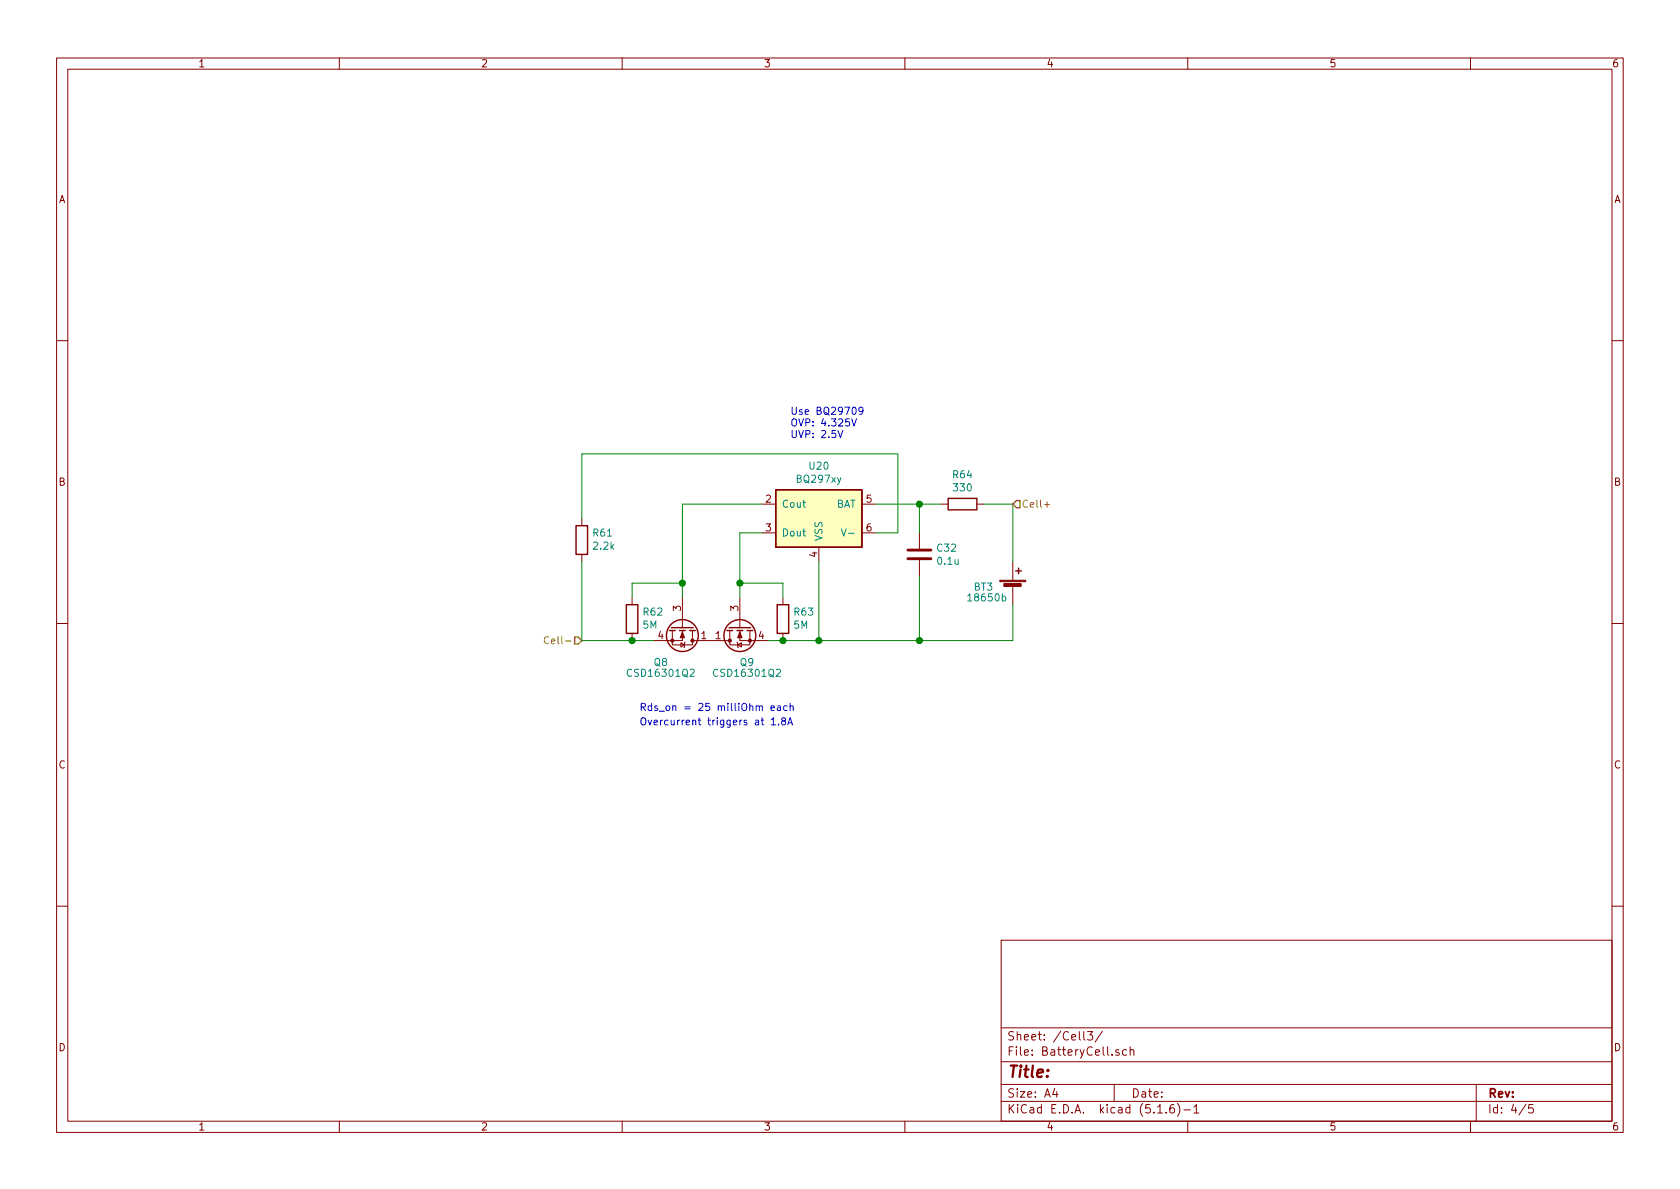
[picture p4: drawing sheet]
<svg xmlns="http://www.w3.org/2000/svg" width="297mm" height="210mm" viewBox="0 0 297 210" stroke-linecap="round" stroke-linejoin="round" font-family="sans-serif">
<g fill="none" stroke="#840000" stroke-width=".18">
<path d="M10 10.3h277v189.9h-277zM12 12.2h273v186.1h-273zM60 10.3v1.9M110 10.3v1.9M160 10.3v1.9M210 10.3v1.9M260 10.3v1.9M10 60.2h2M285 60.2h2M102.9 91.7v1.3M102.9 98v1.3M134.6 89.1h2.6"/>
<path d="M134.6 94.2h2.6M144.8 96.8v2.5M152.4 89.1h2.5M152.4 94.2h2.5M162.6 94.2v2.8M162.6 99.1v2.7M166.4 89.1h1.2M172.7 89.1h1.3M179.1 99.3v3.3M10 110.3h2M111.8 105.7v1.2M111.8 112v1.3"/>
<path d="M118.9 111.5v2.5h3.5v-.7M120.4 113.7l.6 .3-.6 .4zM120.6 111.5v1.8h-5M120.6 105.7v5.3M121.2 113.5l-.2 .2v.7l-.1 .1M122.4 113.3h6.6M122.4 111.5v1.8M129 111.5v1.8M130.3 113.5l.1 .2v.7l.2 .1M130.4 114l.7-.3v.7zM130.8 105.7v5.3M130.8 111.5v1.8h5.1"/>
<path d="M132.6 111.5v2.5h-3.6v-.7M138.4 105.7v1.2M138.4 112v1.3M179.1 103.6v3.3M285 110.3h2M10 160.2h2M177 166.3h108v32h-108zM285 160.2h2M60 198.3v1.9M110 198.3v1.9M160 198.3v1.9M177 194.8h108"/>
<path d="M177 191.8h108M177 187.8h108M177 181.8h108M186.5 192.5l-.4 1h1M186.8 193v1M191.6 182.4v1.3l.2 .2M192.3 182.4h.9l-.5 .6 .4 .1v.7l-.2 .1-.6-.1M194.9 182.3l-1.3 2M197 191.8v3M197.8 185.7a.37 .37 0 0 0-.5 .1v.2l.5 .2 .1 .1-.2 .3-.4-.1M199.2 185.7l-.4-.1-.3 .3 .1 .6 .2 .1 .4-.1M199.8 185.7h.1a.37 .37 0 0 1 .6 .1v.8"/>
<path d="M199.8 185.1v1.5M204.7 196.8h.8M206.2 196.7v.1M207.5 195.3a.59 .59 0 0 0-.7 .7v.5l.2 .2 .4 .1 .2-.1 .1-.5-.2-.2-.4-.1-.3 .3M208.2 195.1a1.71 1.71 0 0 1 0 2.3M209.3 196.3h1.2M210 198.3v1.9M211.1 195.8l.4-.5v1.5M211.1 196.8h.9M260 198.3v1.9M261 191.8v6.5M269.8 195.2l-1.2 2"/>
<path d="M271 195.3h-.7v.7l.2-.1 .5 .1 .1 .2-.1 .5-.2 .1-.5-.1"/>
</g>
<path d="M137.2 86.6h15.2v10.2h-15.2z" fill="#ffffc2" stroke="#ffffc2" stroke-width=".18"/>
<g fill="none" stroke="#840000" stroke-width=".25">
<path d="M101.9 93h2v5h-2zM137.2 86.6h15.2v10.2h-15.2zM167.6 88.1h5.1v2.1h-5.1zM110.7 106.9h2.1v5.1h-2.1zM118.4 111.5h1M118.7 111h3.9M120.1 111.5h1.1M121.9 111.5h1M128.5 111.5h1M128.9 111h3.8M130.3 111.5h1M132.1 111.5h1"/>
<path d="M137.4 106.9h2v5.1h-2zM179.6 101h1M180.1 100.5v1"/>
<circle cx="120.6" cy="112.4" r="2.82"/>
<circle cx="130.8" cy="112.4" r="2.82"/>
</g>
<path d="M148.8 93.5l.4 1.3 .4-1.3M150 94.3h1" fill="none" stroke="#008484" stroke-width=".18"/>
<g fill="#840000" stroke="#840000" stroke-width=".18">
<path d="M176.8 102.6h4.6v.3h-4.6z"/>
<path d="M177.5 103.2h3v.5h-3z"/>
<path d="M130.8 111.8l.4 1h-.8z"/>
<path d="M120.6 111.8l.4 1h-.7z"/>
<circle cx="132.6" cy="113.3" r=".28"/>
<circle cx="129" cy="113.3" r=".28"/>
<circle cx="118.9" cy="113.3" r=".28"/>
<circle cx="122.4" cy="113.3" r=".28"/>
</g>
<path d="M160.5 98.8h4.1M160.5 97.3h4.1" fill="none" stroke="#840000" stroke-width=".51"/>
<path d="M102.9 99.3v14h12.7M102.9 91.7v-11.4h55.8v13.9h-3.8M134.6 94.2h-3.8v11.5M134.6 89.1h-14v16.6M144.8 99.3v14M154.9 89.1h11.5M162.6 89.1v5.1M174 89.1h5.1v10.2M120.6 103.1h-8.8v2.6M130.8 103.1h7.6v2.6M162.6 101.8v11.5M179.1 106.9v6.4h-43.2" fill="none" stroke="#008400" stroke-width=".18"/>
<path d="M184.7 89.2h.9M97 112.7a.6 .6 0 0 0-.8 .4 .6 .6 0 0 0 .6 .7l.2-.1" fill="none" stroke="#848400" stroke-width=".18"/>
<path d="M179.7 88.5h.6v1.3h-.6l-.6-.7zM101.6 112.6h.6l.7 .7-.7 .6h-.6z" fill="none" stroke="#848400" stroke-width=".25"/>
<g fill="none" stroke="#0000c2" stroke-width=".18">
<path d="M148.2 76.1l.4 1.3 .4-1.3M150.6 74.1l.4 1.2 .4-1.2M150.8 72.1l.2-.1a.67 .67 0 0 1 .4 .6 .67 .67 0 0 1-.4 .7 .83 .83 0 0 1-.2-1.2zM152.6 72.6l-.3 .2-.3-.1-.1-.1v-.5l.2-.1h.2l.3 .3a.97 .97 0 0 1-.3 .9l-.3 .1M136.3 125.2l.6-.1v-.2l-.4-.1-.2 .2 .1 .6h.5M136.4 127.3l.3-.4v1.3M136.4 128.2h.7M137.5 124.9h.4l.1 .7M137.6 128.1v.1M138 125.1l-.4 .1-.2 .1 .1 .3h.5M138.4 127.5l-.1-.2v-.3l.4-.1 .2 .1v.3l-.6 .2-.1 .2v.3l.2 .2h.3l.2-.2v-.4l-.2-.1M139.2 124.9l-.4-.1-.2 .2 .1 .6h.5"/>
<path d="M139.3 128.2l.4-1.3 .4 1.3M139.4 127.8h.6M139.7 124.9l.2-.1 .3 .1 .1 .7M139.7 124.4v1.2"/>
</g>
<g fill="#008400" stroke="#008400" stroke-width=".25">
<circle cx="130.8" cy="103.1" r=".51"/>
<circle cx="162.6" cy="89.1" r=".51"/>
<circle cx="138.4" cy="113.3" r=".51"/>
<circle cx="111.8" cy="113.3" r=".51"/>
<circle cx="120.7" cy="103.1" r=".51"/>
<circle cx="144.8" cy="113.3" r=".51"/>
<circle cx="162.6" cy="113.3" r=".51"/>
</g>
<text font-size="2.8" fill="#840000" x="178" y="190.5">Title:</text>
<g font-size="2.1" fill="#840000">
<text x="178" y="184">Sheet: /Cell3/</text>
<text x="178" y="186.7">File: BatteryCell.sch</text>
<text x="178" y="196.9">KiCad E.D.A. kicad (5.1.6)-1</text>
<text x="178" y="194.1">Size: A4</text>
<text x="200" y="194.1">Date:</text>
<text x="263" y="194.1">Rev:</text>
<text x="263" y="196.9">Id: 4/5</text>
</g>
<g font-size="1.8" fill="#840000">
<text x="35" y="11.9">1</text>
<text x="85" y="11.9">2</text>
<text x="135" y="11.9">3</text>
<text x="185" y="11.9">4</text>
<text x="235" y="11.9">5</text>
<text x="285" y="11.9">6</text>
<text x="10.4" y="35.9">A</text>
<text x="285.4" y="35.9">A</text>
<text x="10.4" y="85.9">B</text>
<text x="135.4" y="88.9">2</text>
<text x="153.2" y="88.9">5</text>
<text x="285.4" y="85.9">B</text>
<text x="135.4" y="94">3</text>
<text x="153.2" y="94">6</text>
<text x="144.5" y="98.5" transform="rotate(-90 144.5 98.5)">4</text>
<text x="116.4" y="113">4</text>
<text x="120.4" y="108" transform="rotate(-90 120.4 108)">3</text>
<text x="124" y="113">1</text>
<text x="126.5" y="113">1</text>
<text x="130.6" y="108" transform="rotate(-90 130.6 108)">3</text>
<text x="134.1" y="113">4</text>
<text x="10.4" y="135.9">C</text>
<text x="285.4" y="135.9">C</text>
<text x="10.4" y="185.9">D</text>
<text x="285.4" y="185.9">D</text>
<text x="35" y="199.9">1</text>
<text x="85" y="199.9">2</text>
<text x="135" y="199.9">3</text>
<text x="185" y="199.9">4</text>
<text x="235" y="199.9">5</text>
<text x="285" y="199.9">6</text>
</g>
<g font-size="1.8" fill="#0000c2">
<text x="139.7" y="73.3">Use BQ29709</text>
<text x="139.7" y="75.4">OVP: 4.325V</text>
<text x="139.7" y="77.5">UVP: 2.5V</text>
<text x="113" y="125.7">Rds_on = 25 milliOhm each</text>
<text x="113" y="128.3">Overcurrent triggers at 1.8A</text>
</g>
<g font-size="1.8" fill="#008484">
<text x="143.2" y="83.1">U20</text>
<text x="138.2" y="89.8">Cout</text>
<text x="141" y="85.4">BQ297xy</text>
<text x="147.8" y="89.8">BAT</text>
<text x="168.6" y="84.6">R64</text>
<text x="168.7" y="86.9">330</text>
<text x="104.9" y="94.9">R61</text>
<text x="138.2" y="94.9">Dout</text>
<text x="145.4" y="95.8" transform="rotate(-90 145.4 95.8)">VSS</text>
<text x="105" y="97.2">2.2k</text>
<text x="165.8" y="97.6">C32</text>
<text x="165.9" y="99.9">0.1u</text>
<text x="171.5" y="106.3">18650b</text>
<text x="172.2" y="104.4">BT3</text>
<text x="113.7" y="111.2">5M</text>
<text x="113.8" y="108.9">R62</text>
<text x="140.4" y="111.2">5M</text>
<text x="140.5" y="108.9">R63</text>
<text x="111.4" y="119.7">CSD16301Q2</text>
<text x="115.7" y="117.8">Q8</text>
<text x="126.6" y="119.7">CSD16301Q2</text>
<text x="130.9" y="117.8">Q9</text>
</g>
<g font-size="1.8" fill="#848400">
<text x="180.6" y="89.8">Cell+</text>
<text x="97.5" y="113.9">Cell-</text>
</g>
</svg>
